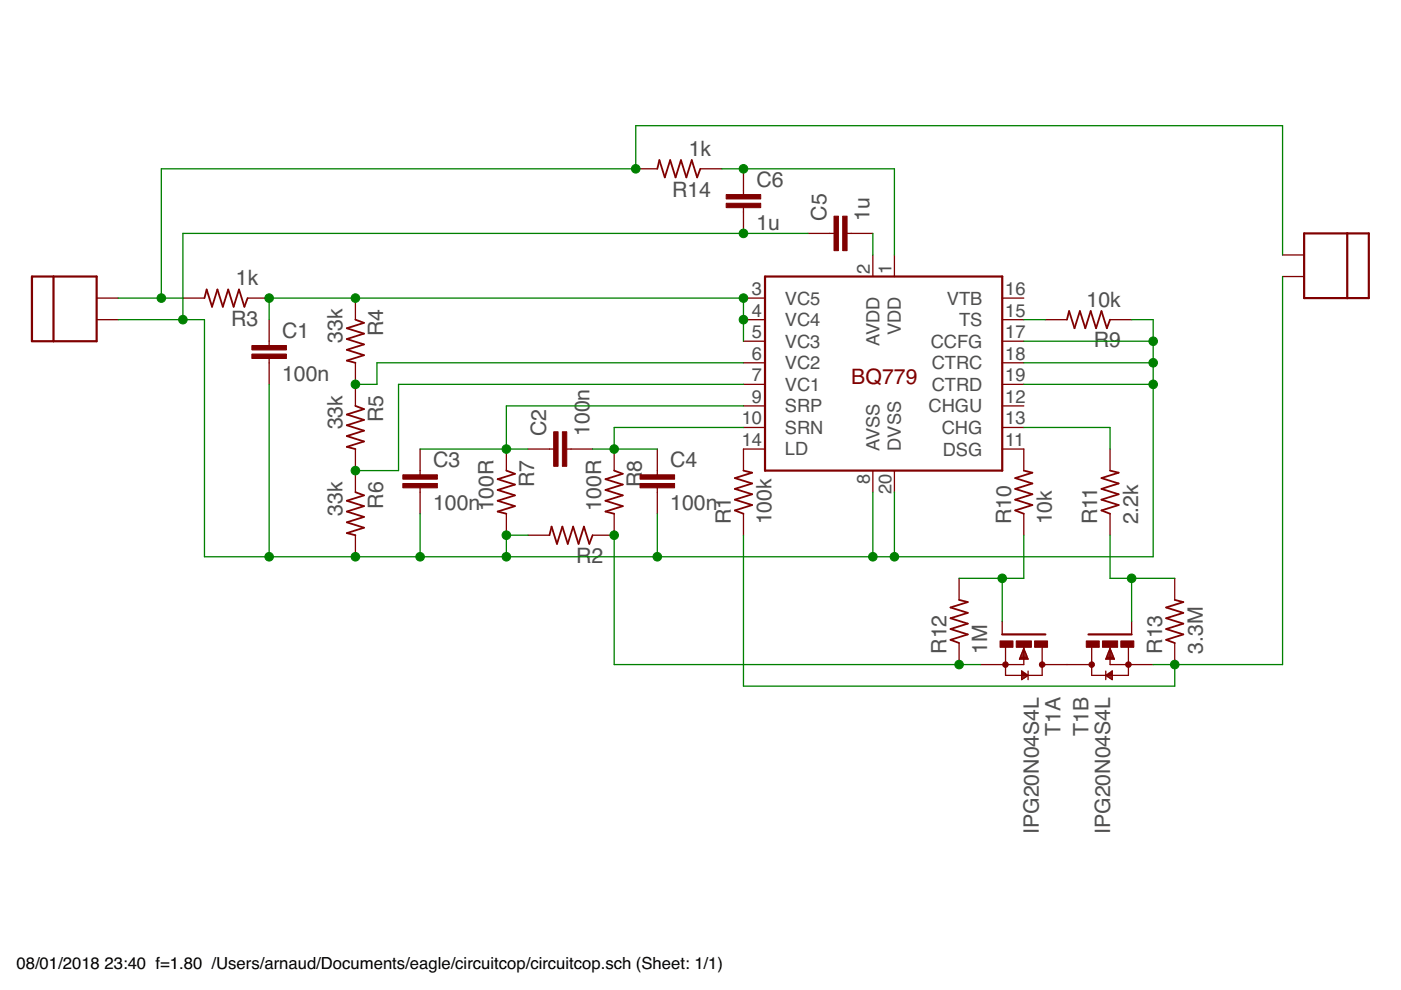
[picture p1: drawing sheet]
<svg xmlns="http://www.w3.org/2000/svg" width="297mm" height="210mm" viewBox="0 0 297 210" stroke-linecap="round" stroke-linejoin="round" font-family="sans-serif">
<g fill="none" stroke="#800000" stroke-width=".28">
<path d="M134.8 35.8h4.6M148.5 35.8h4.6M157.6 35.8v5.5M157.6 44v5.5M171.3 49.5h5.5M179.6 49.5h5.5M185.1 54.1v4.5M189.6 54.1v4.5M271.9 54.1h4.6M271.9 58.6h4.6M20.5 67.8h4.6M20.5 63.2h4.6"/>
<path d="M38.8 63.2h4.5M52.5 63.2h4.6M57.1 67.8v5.5M57.1 76v5.5M75.4 63.2v4.6M75.4 76.9v9.2M157.6 72.3h4.6M157.6 76.9h4.6M157.6 67.8h4.6M157.6 63.2h4.6M212.5 72.3h4.6M212.5 76.9h4.6"/>
<path d="M212.5 67.8h4.6M212.5 63.2h4.6M221.6 67.8h4.6M235.4 67.8h4.5M75.4 95.2v9.2M89.1 95.2v5.5M107.4 95.2v4.6M111.9 95.2h5.5M120.1 95.2h5.5M130.2 95.2v4.6M139.4 95.2v5.5M157.6 90.6h4.6"/>
<path d="M157.6 86.1h4.6M157.6 81.5h4.6M162.2 95.2h-4.6v4.6M185.1 99.8v4.6M189.6 99.8v4.6M212.5 90.6h4.6M212.5 86.1h4.6M212.5 81.5h4.6M212.5 95.2h4.6v4.6M235.4 95.2v4.6M75.4 113.5v4.5M89.1 103.4v5.5"/>
<path d="M107.4 108.9v4.6M111.9 113.5h4.6M130.2 108.9v4.6h-4.6M139.4 103.4v5.5M157.6 108.9v4.6M217.1 108.9v4.6M235.4 108.9v4.6M203.3 122.6v4.6M203.3 136.3v4.6M212.5 131.8v2.7M213.2 137.2v6h3.6M216.2 139.6h1.7"/>
<path d="M216.3 139.4h1.5M216.4 139.1h1.3M216.5 138.9h1.1M216.6 138.7h.9M216.7 138.4h.7M216.8 138.2h.5M216.9 137.9h.3M217 137.7h.1M217.1 137v3.9h-9.2M217.1 137.5l.9 2.3h-1.8zM221 137.3v5.9h-3M231.5 137.3v5.9h2.9"/>
<path d="M234.5 139.6h1.7M234.6 139.4h1.5M234.7 139.1h1.3M234.8 138.9h1.1M234.9 138.7h.9M235 138.4h.7M235.1 138.2h.5M235.2 137.9h.3M235.3 137.7h.1M235.4 137v3.9h9.1M235.4 137.5l.9 2.3h-1.9zM239.2 137.2v6h-3.6"/>
<path d="M239.9 131.8v2.7M249.1 122.6v4.6M249.1 136.3v4.6M216.6 142.3l1.4 .9M216.6 142.3v1.8l1.4-.9M216.6 144h.2M216.6 143.7h.5M216.6 143.5h.9M216.6 143.3h1.3M216.6 143h1.1M216.6 142.8h.8M216.6 142.5h.4"/>
<path d="M216.6 142.3h.1M218 142.3v1.8M221 140.9h10.5M234.4 142.3v1.8M234.5 143.3h1.3M234.7 143h1.1M234.9 143.5h.9M235.1 142.8h.7M235.3 143.7h.5M235.4 142.5h.4M235.6 144h.2M235.8 142.3h.1"/>
<path d="M235.8 142.3l-1.4 .9M235.8 142.3v1.8l-1.4-.9"/>
</g>
<path d="M6.8 58.6h13.7v13.7h-13.7zM11.3 58.6v13.7M162.2 58.6h50.3v41.2h-50.3zM276.5 49.5h13.7v13.7h-13.7zM285.6 49.5v13.7M212.5 134.5h9.1M230.8 134.5h9.1" fill="none" stroke="#800000" stroke-width=".47"/>
<g fill="none" stroke="#800000" stroke-width=".38">
<path d="M139.4 35.8l.4-1.8 1.1 3.6 1.2-3.6 1.1 3.6 1.2-3.6 1.1 3.6 1.2-3.6 1.1 3.6 .7-1.8M43.3 63.2l.5-1.8 1.2 3.6 1.1-3.6 1.1 3.6 1.2-3.6 1.1 3.6 1.2-3.6 1.1 3.6 .7-1.8M75.4 67.8l1.8 .7-3.7 1.1 3.7 1.1-3.7 1.2 3.7 1.1-3.7 1.2 3.7 1.1-3.7 1.2 1.9 .4M226.2 67.8l.5-1.8 1.1 3.6 1.2-3.6 1.1 3.6 1.1-3.6 1.2 3.6 1.1-3.6 1.2 3.6 .7-1.8M75.4 86.1l1.8 .6-3.7 1.2 3.7 1.1-3.7 1.2 3.7 1.1-3.7 1.2 3.7 1.1-3.7 1.1 1.9 .5M107.4 99.8l1.8 .7-3.7 1.1 3.7 1.1-3.7 1.2 3.7 1.1-3.7 1.2 3.7 1.1-3.7 1.2 1.9 .4M130.2 99.8l1.8 .7-3.6 1.1 3.6 1.1-3.6 1.2 3.6 1.1-3.6 1.2 3.6 1.1-3.6 1.2 1.8 .4M157.6 99.8l1.9 .4-3.7 1.2 3.7 1.1-3.7 1.2 3.7 1.1-3.7 1.1 3.7 1.2-3.7 1.1 1.8 .7M217.1 99.8l1.8 .4-3.7 1.2 3.7 1.1-3.7 1.2 3.7 1.1-3.7 1.1 3.7 1.2-3.7 1.1 1.9 .7M235.4 99.8l1.8 .4-3.7 1.2 3.7 1.1-3.7 1.2 3.7 1.1-3.7 1.1 3.7 1.2-3.7 1.1 1.9 .7M75.4 104.4l1.8 .6-3.7 1.2 3.7 1.1-3.7 1.2 3.7 1.1-3.7 1.1 3.7 1.2-3.7 1.1 1.9 .5M116.5 113.5l.4-1.8 1.2 3.6 1.1-3.6 1.2 3.6 1.1-3.6 1.2 3.6 1.1-3.6 1.1 3.6 .7-1.8"/>
<path d="M203.3 127.2l1.9 .5-3.7 1.1 3.7 1.1-3.7 1.2 3.7 1.1-3.7 1.2 3.7 1.1-3.7 1.2 1.8 .6M249.1 127.2l1.8 .5-3.7 1.1 3.7 1.1-3.7 1.2 3.7 1.1-3.7 1.2 3.7 1.1-3.7 1.2 1.9 .6"/>
</g>
<g fill="#800000" stroke="#800000" stroke-width=".21">
<path d="M53.4 75.1h7.3v.9h-7.3z"/>
<path d="M53.4 73.3h7.3v.9h-7.3z"/>
<path d="M119.2 91.5h1v7.4h-1z"/>
<path d="M117.4 91.5h.9v7.4h-.9z"/>
<path d="M85.4 102.5h7.3v.9h-7.3z"/>
<path d="M85.4 100.7h7.3v.9h-7.3z"/>
<path d="M135.7 102.5h7.3v.9h-7.3z"/>
<path d="M135.7 100.7h7.3v.9h-7.3z"/>
<path d="M212 135.9h2.8v1.3h-2.8z"/>
<path d="M219.4 135.9h2.7v1.3h-2.7z"/>
<path d="M215.5 135.9h3.2v1.3h-3.2z"/>
<path d="M237.6 135.9h2.8v1.3h-2.8z"/>
<path d="M230.3 135.9h2.8v1.3h-2.8z"/>
<path d="M233.7 135.9h3.3v1.3h-3.3z"/>
<path d="M178.7 45.8h.9v7.3h-.9z"/>
<path d="M176.8 45.8h1v7.3h-1z"/>
<path d="M154 43.1h7.3v.9h-7.3z"/>
<path d="M154 41.3h7.3v.9h-7.3z"/>
</g>
<g fill="#800000" stroke="#800000" stroke-width=".21">
<circle cx="221" cy="140.9" r=".59"/>
<circle cx="213.2" cy="140.9" r=".6"/>
<circle cx="231.5" cy="140.9" r=".6"/>
<circle cx="239.2" cy="140.9" r=".6"/>
</g>
<g fill="none" stroke="#008000" stroke-width=".28">
<path d="M153.1 35.8h36.5v18.3M171.3 49.5h-132.5v18.3M185.1 49.5v4.6M271.9 58.6v82.3h-27.4M271.9 54.1v-27.5h-137.1v9.2h-100.6v27.4M25.1 63.2h13.7M25.1 67.8h18.2v50.2h201.2v-50.2h-4.6M57.1 67.8v-4.6h100.5v9.1M157.6 76.9h-77.7v4.6h-4.5M217.1 76.9h27.4M217.1 67.8h4.5M217.1 72.3h27.4"/>
<path d="M57.1 81.5v36.5M89.1 95.2h22.8M125.6 95.2h13.8M157.6 81.5h-73.1v18.3h-9.1M157.6 86.1h-50.2v9.1M157.6 90.6h-27.4v4.6M217.1 81.5h27.4M217.1 90.6h18.3v4.6M89.1 108.9v9.1M111.9 113.5h-4.5v4.5M130.2 113.5v27.4h77.7M139.4 108.9v9.1"/>
<path d="M157.6 113.5v32h91.5v-4.6M185.1 104.4v13.6M189.6 104.4v13.6M217.1 113.5v9.1h-13.8M235.4 113.5v9.1h13.7M212.5 122.6v9.2M239.9 122.6v9.2"/>
</g>
<g fill="#008000" stroke="#008000" stroke-width=".21">
<circle cx="75.4" cy="81.5" r=".91"/>
<circle cx="75.4" cy="99.8" r=".91"/>
<circle cx="107.4" cy="95.2" r=".91"/>
<circle cx="130.2" cy="95.2" r=".91"/>
<circle cx="75.4" cy="63.2" r=".91"/>
<circle cx="157.6" cy="63.2" r=".91"/>
<circle cx="157.6" cy="67.8" r=".91"/>
<circle cx="57.1" cy="63.2" r=".91"/>
<circle cx="130.2" cy="113.5" r=".91"/>
<circle cx="203.3" cy="140.9" r=".91"/>
<circle cx="134.8" cy="35.8" r=".91"/>
<circle cx="34.2" cy="63.2" r=".91"/>
<circle cx="212.5" cy="122.6" r=".91"/>
<circle cx="239.9" cy="122.6" r=".91"/>
<circle cx="249.1" cy="140.9" r=".91"/>
<circle cx="157.6" cy="35.8" r=".91"/>
<circle cx="75.4" cy="118" r=".91"/>
<circle cx="89.1" cy="118" r=".91"/>
<circle cx="107.4" cy="113.5" r=".91"/>
<circle cx="107.4" cy="118" r=".91"/>
<circle cx="139.4" cy="118" r=".91"/>
<circle cx="185.1" cy="118" r=".91"/>
<circle cx="57.1" cy="118" r=".91"/>
<circle cx="189.6" cy="118" r=".91"/>
<circle cx="244.5" cy="72.3" r=".91"/>
<circle cx="244.5" cy="76.9" r=".91"/>
<circle cx="244.5" cy="81.5" r=".91"/>
<circle cx="157.6" cy="49.5" r=".91"/>
<circle cx="38.8" cy="67.8" r=".91"/>
</g>
<g font-size="4.5" fill="#505050">
<text x="146" y="33">1k</text>
<text x="142.5" y="41.7">R14</text>
<text x="160.4" y="39.7">C6</text>
<text x="175.2" y="46.8" transform="rotate(-90 175.2 46.8)">C5</text>
<text x="184.4" y="46.8" transform="rotate(-90 184.4 46.8)">1u</text>
<text x="160.4" y="48.8">1u</text>
<text x="50" y="60.5">1k</text>
<text x="230.4" y="65">10k</text>
<text x="49" y="69.1">R3</text>
<text x="59.8" y="71.7">C1</text>
<text x="81.2" y="71.2" transform="rotate(-90 81.2 71.2)">R4</text>
<text x="72.6" y="72.8" transform="rotate(-90 72.6 72.8)">33k</text>
<text x="231.9" y="73.7">R9</text>
<text x="59.8" y="80.8">100n</text>
<text x="81.2" y="89.5" transform="rotate(-90 81.2 89.5)">R5</text>
<text x="125" y="84.9" transform="rotate(-90 125 84.9)">n</text>
<text x="72.6" y="91" transform="rotate(-90 72.6 91)">33k</text>
<text x="115.8" y="92.5" transform="rotate(-90 115.8 92.5)">C2</text>
<text x="125" y="92.5" transform="rotate(-90 125 92.5)">100</text>
<text x="91.8" y="99.1">C3</text>
<text x="136.1" y="100" transform="rotate(-90 136.1 100)">8</text>
<text x="142.1" y="99.1">C4</text>
<text x="81.2" y="107.8" transform="rotate(-90 81.2 107.8)">R6</text>
<text x="113.2" y="103.2" transform="rotate(-90 113.2 103.2)">R7</text>
<text x="136.1" y="103.2" transform="rotate(-90 136.1 103.2)">R</text>
<text x="72.6" y="109.3" transform="rotate(-90 72.6 109.3)">33k</text>
<text x="91.8" y="108.2">100n</text>
<text x="104.6" y="108.3" transform="rotate(-90 104.6 108.3)">100R</text>
<text x="127.5" y="108.3" transform="rotate(-90 127.5 108.3)">100R</text>
<text x="142.1" y="108.2">100n</text>
<text x="154.9" y="111.2" transform="rotate(-90 154.9 111.2)">R1</text>
<text x="163.6" y="111.2" transform="rotate(-90 163.6 111.2)">100k</text>
<text x="214.4" y="111.2" transform="rotate(-90 214.4 111.2)">R10</text>
<text x="223" y="111.2" transform="rotate(-90 223 111.2)">10k</text>
<text x="232.7" y="111.2" transform="rotate(-90 232.7 111.2)">R11</text>
<text x="241.3" y="111.2" transform="rotate(-90 241.3 111.2)">2.2k</text>
<text x="122.2" y="119.4">R2</text>
<text x="200.7" y="138.6" transform="rotate(-90 200.7 138.6)">R12</text>
<text x="209.3" y="138.6" transform="rotate(-90 209.3 138.6)">1M</text>
<text x="246.4" y="138.6" transform="rotate(-90 246.4 138.6)">R13</text>
<text x="255" y="138.6" transform="rotate(-90 255 138.6)">3.3M</text>
<text x="224.8" y="156" transform="rotate(-90 224.8 156)">T1A</text>
<text x="230.8" y="156" transform="rotate(-90 230.8 156)">T1B</text>
<text x="220.3" y="176.8" transform="rotate(-90 220.3 176.8)">IPG20N04S4L</text>
<text x="235.4" y="176.8" transform="rotate(-90 235.4 176.8)">IPG20N04S4L</text>
</g>
<text font-size="4.5" fill="#800000" x="180.5" y="81.5">BQ779</text>
<g font-size="3.9" fill="#505050">
<text x="184.4" y="58" transform="rotate(-90 184.4 58)">2</text>
<text x="189" y="58" transform="rotate(-90 189 58)">1</text>
<text x="159.4" y="62.6">3</text>
<text x="166.4" y="64.6">VC5</text>
<text x="200.8" y="64.6">VTB</text>
<text x="213.1" y="62.6">16</text>
<text x="159.4" y="71.7">5</text>
<text x="159.4" y="67.1">4</text>
<text x="166.4" y="69.1">VC4</text>
<text x="191" y="71" transform="rotate(-90 191 71)">VDD</text>
<text x="203.3" y="69.2">TS</text>
<text x="213.1" y="71.7">17</text>
<text x="213.1" y="67.1">15</text>
<text x="159.4" y="76.3">6</text>
<text x="166.4" y="73.7">VC3</text>
<text x="186.4" y="73.3" transform="rotate(-90 186.4 73.3)">AVDD</text>
<text x="197.3" y="73.7">CCFG</text>
<text x="213.1" y="76.3">18</text>
<text x="159.4" y="80.8">7</text>
<text x="166.4" y="82.9">VC1</text>
<text x="166.4" y="78.3">VC2</text>
<text x="197.5" y="78.3">CTRC</text>
<text x="197.5" y="82.9">CTRD</text>
<text x="213.1" y="80.8">19</text>
<text x="157.3" y="90">10</text>
<text x="159.4" y="85.4">9</text>
<text x="166.4" y="87.4">SRP</text>
<text x="196.9" y="87.4">CHGU</text>
<text x="213.1" y="90">13</text>
<text x="213.1" y="85.4">12</text>
<text x="157.3" y="94.6">14</text>
<text x="166.4" y="92">SRN</text>
<text x="186.4" y="95.6" transform="rotate(-90 186.4 95.6)">AVSS</text>
<text x="191" y="95.6" transform="rotate(-90 191 95.6)">DVSS</text>
<text x="199.7" y="92">CHG</text>
<text x="213.1" y="94.6">11</text>
<text x="166.4" y="96.6">LD</text>
<text x="199.9" y="96.6">DSG</text>
<text x="184.4" y="102.6" transform="rotate(-90 184.4 102.6)">8</text>
<text x="189" y="104.7" transform="rotate(-90 189 104.7)">20</text>
</g>
<g font-size="3.5">
<text x="3.5" y="205.4">08/01/2018</text>
<text x="22.2" y="205.4">23:40 f=1.80 /Users/arnaud/Documents/eagle/circuitcop/circuitcop.sch (Sheet: 1/1)</text>
</g>
</svg>
